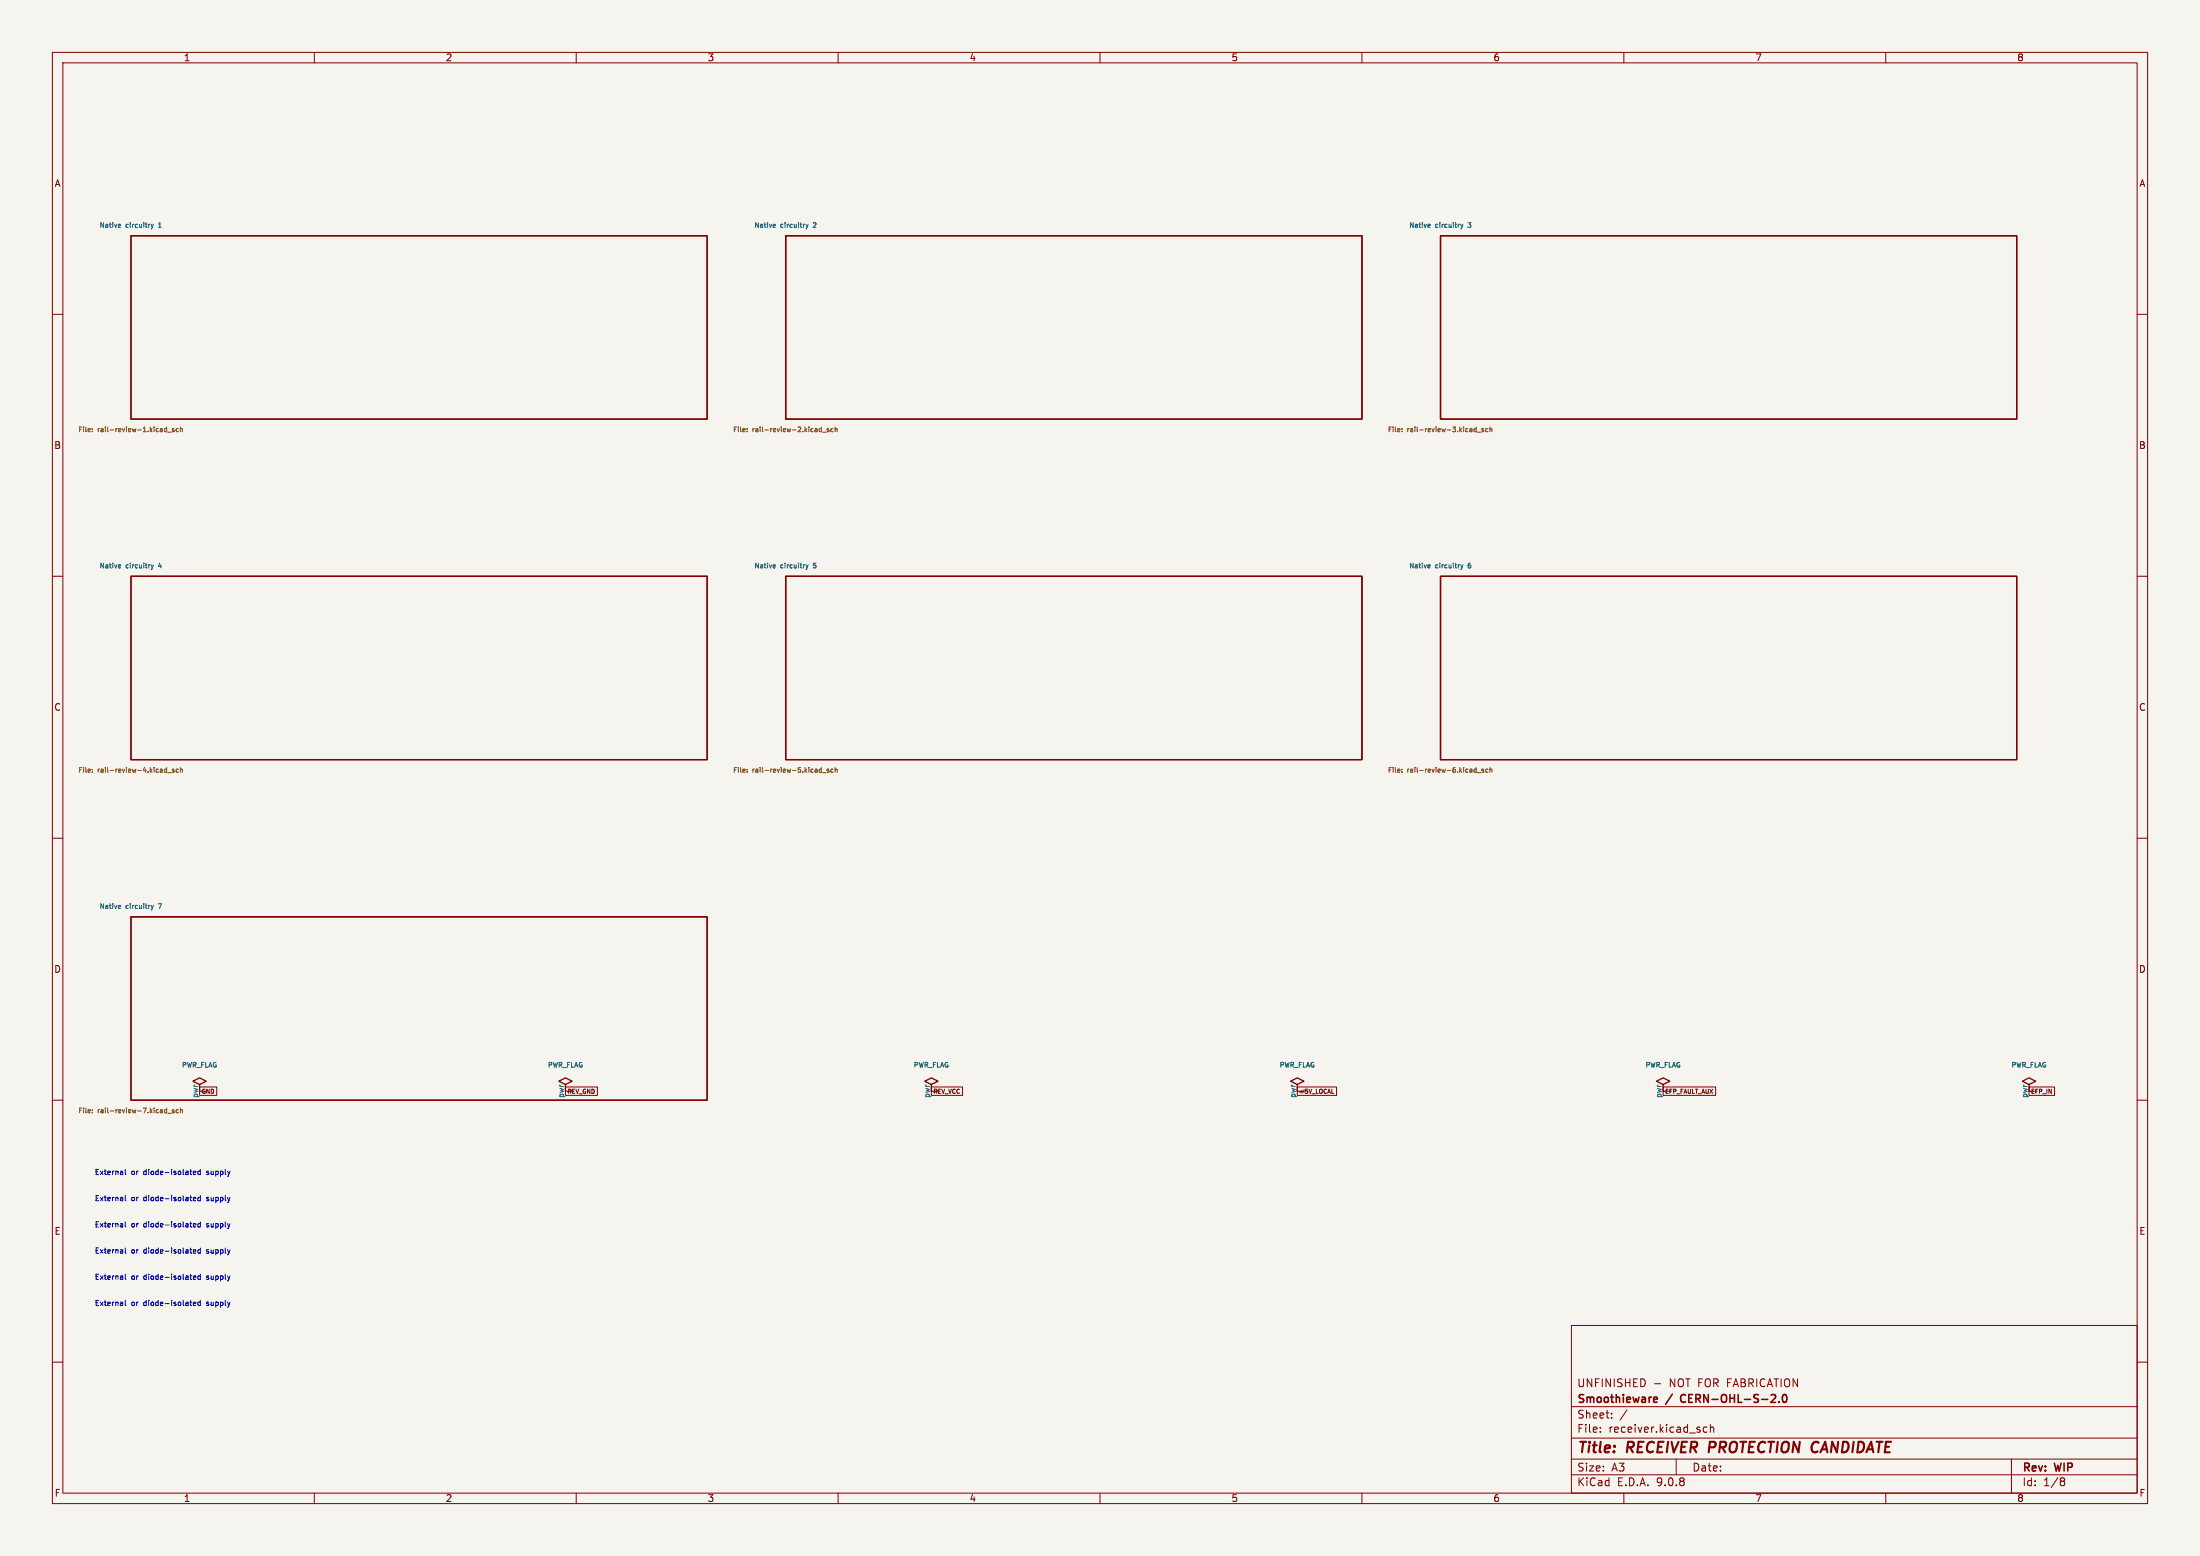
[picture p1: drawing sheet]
<svg xmlns="http://www.w3.org/2000/svg" width="420mm" height="297mm" viewBox="0 0 420 297" stroke-linecap="round" stroke-linejoin="round" font-family="sans-serif">
<path d="M0 0h420v297h-420z" fill="#f5f4ef" stroke="#f5f4ef" stroke-width=".19"/>
<g fill="none" stroke="#840000" stroke-width=".19">
<path d="M10 10h400v277h-400zM12 12h396v273h-396zM60 10v2M110 10v2M160 10v2M210 10v2M260 10v2M310 10v2M360 10v2M10 60h2M408 60h2M10 110h2"/>
<path d="M408 110h2M10 160h2M408 160h2M10 210h2M38.1 207.5h3.3v1.6h-3.3zM107.9 207.5h6.1v1.6h-6.1zM177.8 207.5h5.9v1.6h-5.9zM247.6 207.5h7.6v1.6h-7.6zM254.3 208.7h.3M317.5 207.5h10v1.6h-10zM387.3 207.5h4.9v1.6h-4.9zM408 210h2"/>
<path d="M300 253h108v32h-108zM10 260h2M300 278.5h108M300 274.5h108M300 268.5h108M305.5 273.2v.2M305.5 272.5v.1M307.7 270.5v.2M307.7 269.8v.1M310.6 269.1l-1.3 1.9M315.9 264.1h1.1M320 278.5v3"/>
<path d="M325.9 272.5l-.5-.1-.2 .3 .1 .6h.6M326.5 272.5l.2-.1 .4 .1 .1 .9M326.5 271.9v1.5M384 278.5v6.5M408 260h2M60 285v2M110 285v2M160 285v2M210 285v2M260 285v2M300 281.5h108M310 285v2"/>
<path d="M360 285v2M393.6 282.1l.4 .1 .2 .2-.3 .3M393.6 282.7h.3M393.9 282.7l.2 .2 .1 .4-.2 .2-.4 .1"/>
</g>
<path d="M326.4 275.2l-.2 2" fill="none" stroke="#840000" stroke-width=".4"/>
<path d="M315.9 266.7l.4 .1 .1 .2-.7 .2M316.3 267.6l-.4 .1M321 266.4l-.2 .4 .2 .7M338 267.7h1M338.9 266.3v.5M339.6 267.5v.2M340.4 266.3l.2-.1a.8 .8 0 0 1 .5 .7 .8 .8 0 0 1-.5 .8l-.2-.2-.1-.4z" fill="none" stroke="#840000" stroke-width=".3"/>
<g fill="none" stroke="#840000" stroke-width=".25">
<path d="M25 45h110v35h-110zM150 45h110v35h-110zM275 45h110v35h-110zM25 110h110v35h-110zM150 110h110v35h-110zM275 110h110v35h-110zM25 175h110v35h-110zM38.1 207l1.3-.6-1.3-.7-1.3 .7 1.3 .6v1.3M107.9 207l1.3-.6-1.3-.7-1.2 .7 1.2 .6v1.3M177.8 207l1.3-.6-1.3-.7-1.3 .7 1.3 .6v1.3M247.6 207l1.3-.6-1.3-.7-1.2 .7 1.2 .6v1.3M317.5 207l1.3-.6-1.3-.7-1.3 .7 1.3 .6v1.3"/>
<path d="M387.3 207l1.3-.6-1.3-.7-1.2 .7 1.2 .6v1.3"/>
</g>
<g fill="none" stroke="#006464" stroke-width=".19">
<path d="M22.7 42.8l.3 .1v.1l-.4 .1M23 43.4h-.3M28.9 42.8l.2 .6M29.1 43.4l-.2 .3M29.3 42.8l-.2 .6M147.7 42.8l.3 .1v.1l-.4 .1M148 43.4h-.3M153.9 42.8l.2 .6M154.1 43.4l-.2 .3M154.3 42.8l-.2 .6M272.7 42.8l.3 .1v.1l-.4 .1M273 43.4h-.3"/>
<path d="M278.9 42.8l.2 .6M279.1 43.4l-.2 .3M279.3 42.8l-.2 .6M22.7 107.8l.3 .1v.1l-.4 .1M23 108.4h-.3M28.9 107.8l.2 .6M29.1 108.4l-.2 .3M29.3 107.8l-.2 .6M147.7 107.8l.3 .1v.1l-.4 .1M148 108.4h-.3M153.9 107.8l.2 .6M154.1 108.4l-.2 .3"/>
<path d="M154.3 107.8l-.2 .6M272.7 107.8l.3 .1v.1l-.4 .1M273 108.4h-.3M278.9 107.8l.2 .6M279.1 108.4l-.2 .3M279.3 107.8l-.2 .6M22.7 172.8l.3 .1v.1l-.4 .1M23 173.4h-.3M28.9 172.8l.2 .6M29.1 173.4l-.2 .3M29.3 172.8l-.2 .6"/>
</g>
<g fill="none" stroke="#725600" stroke-width=".19">
<path d="M17.6 82.3v.1M17.6 81.9h.1M31.7 81.8l.1 .1M31.8 81.5v.9M31.8 82.4h-.1M32 82.5h.7M33.2 81.9h-.3l.3 .3v.2h-.3M34 81.9l-.2-.1-.2 .2 .1 .4h.3M34.4 81.9h.4v.5M34.4 81.5v.9M142.6 81.9h.1M142.6 82.3v.1"/>
<path d="M156.7 81.8l.1 .1M156.8 81.5v.9M156.8 82.4h-.1M157 82.5h.7M158.2 81.9h-.3l.3 .3v.2h-.3M159 81.9l-.2-.1-.2 .2 .1 .4h.3M159.4 81.9h.4v.5M159.4 81.5v.9M267.6 81.9h.1M267.6 82.3v.1M281.7 81.8l.1 .1M281.8 81.5v.9"/>
<path d="M281.8 82.4h-.1M282 82.5h.7M283.2 81.9h-.3l.3 .3v.2h-.3M284 81.9l-.2-.1-.2 .2 .1 .4h.3M284.4 81.5v.9M284.4 81.9h.4v.5M17.6 146.9h.1M17.6 147.3v.1M31.7 146.8l.1 .1M31.8 146.5v.9M31.8 147.4h-.1M32 147.5h.7"/>
<path d="M33.2 146.9h-.3l.3 .3v.2h-.3M34 146.9l-.2-.1-.2 .2 .1 .4h.3M34.4 146.9h.4v.5M34.4 146.5v.9M142.6 147.3v.1M142.6 146.9h.1M156.7 146.8l.1 .1M156.8 146.5v.9M156.8 147.4h-.1M157 147.5h.7M158.2 146.9h-.3l.3 .3v.2h-.3M159 146.9l-.2-.1-.2 .2 .1 .4h.3"/>
<path d="M159.4 146.9h.4v.5M159.4 146.5v.9M267.6 147.3v.1M267.6 146.9h.1M281.7 146.8l.1 .1M281.8 146.5v.9M281.8 147.4h-.1M282 147.5h.7M283.2 146.9h-.3l.3 .3v.2h-.3M284 146.9l-.2-.1-.2 .2 .1 .4h.3M284.4 146.9h.4v.5M284.4 146.5v.9"/>
<path d="M17.6 211.9h.1M17.6 212.3v.1M31.7 211.8l.1 .1M31.8 211.5v.9M31.8 212.4h-.1M32 212.5h.7M33.2 211.9h-.3l.3 .3v.2h-.3M34 211.9l-.2-.1-.2 .2 .1 .4h.3M34.4 211.5v.9M34.4 211.9h.4v.5"/>
</g>
<g fill="none" stroke="#0000c2" stroke-width=".19">
<path d="M23.9 223.2v.9l.2 .1M23.9 228.2v.9l.2 .1M23.9 233.2v.9l.2 .1M23.9 238.2v.9l.2 .1M36.9 223.9l.5-.1-.1-.2-.2-.1-.2 .2 .1 .5h.3M36.9 228.9l.5-.1-.1-.2-.2-.1-.2 .2 .1 .5h.3M36.9 233.9l.5-.1-.1-.2-.2-.1-.2 .2 .1 .5h.3M36.9 238.9l.5-.1-.1-.2-.2-.1-.2 .2 .1 .5h.3M38.2 223.6l-.2-.1-.2 .2 .1 .5h.3M38.2 223.2v1M38.2 228.2v1M38.2 233.2v1"/>
<path d="M38.2 238.2v1M38.2 228.6l-.2-.1-.2 .2 .1 .5h.3M38.2 233.6l-.2-.1-.2 .2 .1 .5h.3M38.2 238.6l-.2-.1-.2 .2 .1 .5h.3M39.4 224.2h.1M39.4 229.2h.1M39.4 234.2h.1M39.4 239.2h.1M39.5 223.6v.2M39.5 228.6v.2M39.5 233.6v.2M39.5 238.6v.2"/>
<path d="M23.9 243.2v.9l.2 .1M23.9 248.2v.9l.2 .1M36.9 243.9l.5-.1-.1-.2-.2-.1-.2 .2 .1 .5h.3M36.9 248.9l.5-.1-.1-.2-.2-.1-.2 .2 .1 .5h.3M38.2 243.2v1M38.2 248.2v1M38.2 243.6l-.2-.1-.2 .2 .1 .5h.3M38.2 248.6l-.2-.1-.2 .2 .1 .5h.3M39.4 244.2h.1M39.4 249.2h.1M39.5 243.6v.2M39.5 248.6v.2"/>
</g>
<g font-size="2.8" fill="#840000">
<text x="301" y="277.9">Title:</text>
<text x="310.6" y="277.9">RECEIVER</text>
<text x="327.1" y="277.9">PROTECTION CANDIDATE</text>
</g>
<g font-size="2.1" fill="#840000">
<text x="301" y="268.2">Smoothieware</text>
<text x="301" y="265">UNFINISHED</text>
<text x="318.2" y="268.2">/</text>
<text x="318.7" y="265">NOT FOR FABRICATION</text>
<text x="321.5" y="268.2">CERN-OHL-S-2.0</text>
<text x="301" y="273.7">File:</text>
<text x="301" y="271">Sheet:</text>
<text x="307.1" y="273.7">receiver.kicad_sch</text>
<text x="301" y="281.1">Size:</text>
<text x="307.6" y="281.1">A3</text>
<text x="323" y="281.1">Date:</text>
<text x="386" y="281.3">Rev:</text>
<text x="392.4" y="281.3">WIP</text>
<text x="301" y="283.9">KiCad</text>
<text x="308.7" y="283.9">E.D.A.</text>
<text x="316.3" y="283.9">9.0.8</text>
<text x="386" y="283.9">Id:</text>
<text x="390.1" y="283.9">1/8</text>
</g>
<g font-size="1.8" fill="#840000">
<text x="35" y="11.9">1</text>
<text x="85" y="11.9">2</text>
<text x="135" y="11.9">3</text>
<text x="185" y="11.9">4</text>
<text x="235" y="11.9">5</text>
<text x="285" y="11.9">6</text>
<text x="335" y="11.9">7</text>
<text x="385" y="11.9">8</text>
<text x="10.3" y="35.9">A</text>
<text x="408.3" y="35.9">A</text>
<text x="10.3" y="85.9">B</text>
<text x="408.2" y="85.9">B</text>
<text x="10.3" y="135.9">C</text>
<text x="408.2" y="135.9">C</text>
<text x="10.3" y="185.9">D</text>
<text x="408.2" y="185.9">D</text>
<text x="10.3" y="235.9">E</text>
<text x="408.3" y="235.9">E</text>
<text x="10.3" y="285.9">F</text>
<text x="35" y="286.9">1</text>
<text x="85" y="286.9">2</text>
<text x="135" y="286.9">3</text>
<text x="185" y="286.9">4</text>
<text x="235" y="286.9">5</text>
<text x="285" y="286.9">6</text>
<text x="335" y="286.9">7</text>
<text x="385" y="286.9">8</text>
<text x="408.3" y="285.9">F</text>
</g>
<g font-size="1.4" fill="#006464">
<text x="37.8" y="209.7" transform="rotate(-90 37.8 209.7)">pwr</text>
<text x="107.7" y="209.7" transform="rotate(-90 107.7 209.7)">pwr</text>
<text x="177.5" y="209.7" transform="rotate(-90 177.5 209.7)">pwr</text>
<text x="247.4" y="209.7" transform="rotate(-90 247.4 209.7)">pwr</text>
<text x="317.2" y="209.7" transform="rotate(-90 317.2 209.7)">pwr</text>
<text x="387.1" y="209.7" transform="rotate(-90 387.1 209.7)">pwr</text>
</g>
<g font-size="1.4" fill="#840000">
<text x="39.8" y="208.9" transform="rotate(-90 39.8 208.9)">1</text>
<text x="109.7" y="208.9" transform="rotate(-90 109.7 208.9)">1</text>
<text x="179.5" y="208.9" transform="rotate(-90 179.5 208.9)">1</text>
<text x="249.4" y="208.9" transform="rotate(-90 249.4 208.9)">1</text>
<text x="319.2" y="208.9" transform="rotate(-90 319.2 208.9)">1</text>
<text x="389.1" y="208.9" transform="rotate(-90 389.1 208.9)">1</text>
</g>
<g font-size="1.4" fill="#0000c2">
<text x="18" y="224.5">External</text>
<text x="25.1" y="224.5">or</text>
<text x="27.7" y="224.5">diode-isolated</text>
<text x="39.9" y="224.5">supply</text>
<text x="18" y="229.5">External</text>
<text x="25.1" y="229.5">or</text>
<text x="27.7" y="229.5">diode-isolated</text>
<text x="39.9" y="229.5">supply</text>
<text x="18" y="234.5">External</text>
<text x="18" y="239.5">External</text>
<text x="25.1" y="234.5">or</text>
<text x="25.1" y="239.5">or</text>
<text x="27.7" y="234.5">diode-isolated</text>
<text x="27.7" y="239.5">diode-isolated</text>
<text x="39.9" y="234.5">supply</text>
<text x="39.9" y="239.5">supply</text>
<text x="18" y="244.5">External</text>
<text x="25.1" y="244.5">or</text>
<text x="27.7" y="244.5">diode-isolated</text>
<text x="39.9" y="244.5">supply</text>
<text x="18" y="249.5">External</text>
<text x="25.1" y="249.5">or</text>
<text x="27.7" y="249.5">diode-isolated</text>
<text x="39.9" y="249.5">supply</text>
</g>
<g font-size="1.3" fill="#006464">
<text x="18.9" y="43.7">Native</text>
<text x="24" y="43.7">circuitry</text>
<text x="30.5" y="43.7">1</text>
<text x="143.9" y="43.7">Native</text>
<text x="149" y="43.7">circuitry</text>
<text x="155.5" y="43.7">2</text>
<text x="268.9" y="43.7">Native</text>
<text x="274" y="43.7">circuitry</text>
<text x="280.5" y="43.7">3</text>
<text x="18.9" y="108.7">Native</text>
<text x="24" y="108.7">circuitry</text>
<text x="30.5" y="108.7">4</text>
<text x="143.9" y="108.7">Native</text>
<text x="149" y="108.7">circuitry</text>
<text x="155.5" y="108.7">5</text>
<text x="268.9" y="108.7">Native</text>
<text x="274" y="108.7">circuitry</text>
<text x="280.5" y="108.7">6</text>
<text x="18.9" y="173.7">Native</text>
<text x="24" y="173.7">circuitry</text>
<text x="30.5" y="173.7">7</text>
<text x="34.6" y="204">PWR_FLAG</text>
<text x="104.5" y="204">PWR_FLAG</text>
<text x="174.3" y="204">PWR_FLAG</text>
<text x="244.2" y="204">PWR_FLAG</text>
<text x="314" y="204">PWR_FLAG</text>
<text x="383.9" y="204">PWR_FLAG</text>
</g>
<g font-size="1.3" fill="#725600">
<text x="14.8" y="82.7">File:</text>
<text x="18.7" y="82.7">rail-review-1.kicad_sch</text>
<text x="139.8" y="82.7">File:</text>
<text x="143.7" y="82.7">rail-review-2.kicad_sch</text>
<text x="264.8" y="82.7">File:</text>
<text x="268.7" y="82.7">rail-review-3.kicad_sch</text>
<text x="14.8" y="147.7">File:</text>
<text x="18.7" y="147.7">rail-review-4.kicad_sch</text>
<text x="139.8" y="147.7">File:</text>
<text x="143.7" y="147.7">rail-review-5.kicad_sch</text>
<text x="264.8" y="147.7">File:</text>
<text x="268.7" y="147.7">rail-review-6.kicad_sch</text>
<text x="14.8" y="212.7">File:</text>
<text x="18.7" y="212.7">rail-review-7.kicad_sch</text>
</g>
<g font-size="1.1" fill="#840000">
<text x="38.4" y="209">GND</text>
<text x="108.2" y="209">REV_GND</text>
<text x="178.1" y="209">REV_VCC</text>
<text x="248" y="209">+5V_LOCAL</text>
<text x="317.8" y="209">EFP_FAULT_AUX</text>
<text x="387.6" y="209">EFP_IN</text>
</g>
</svg>
